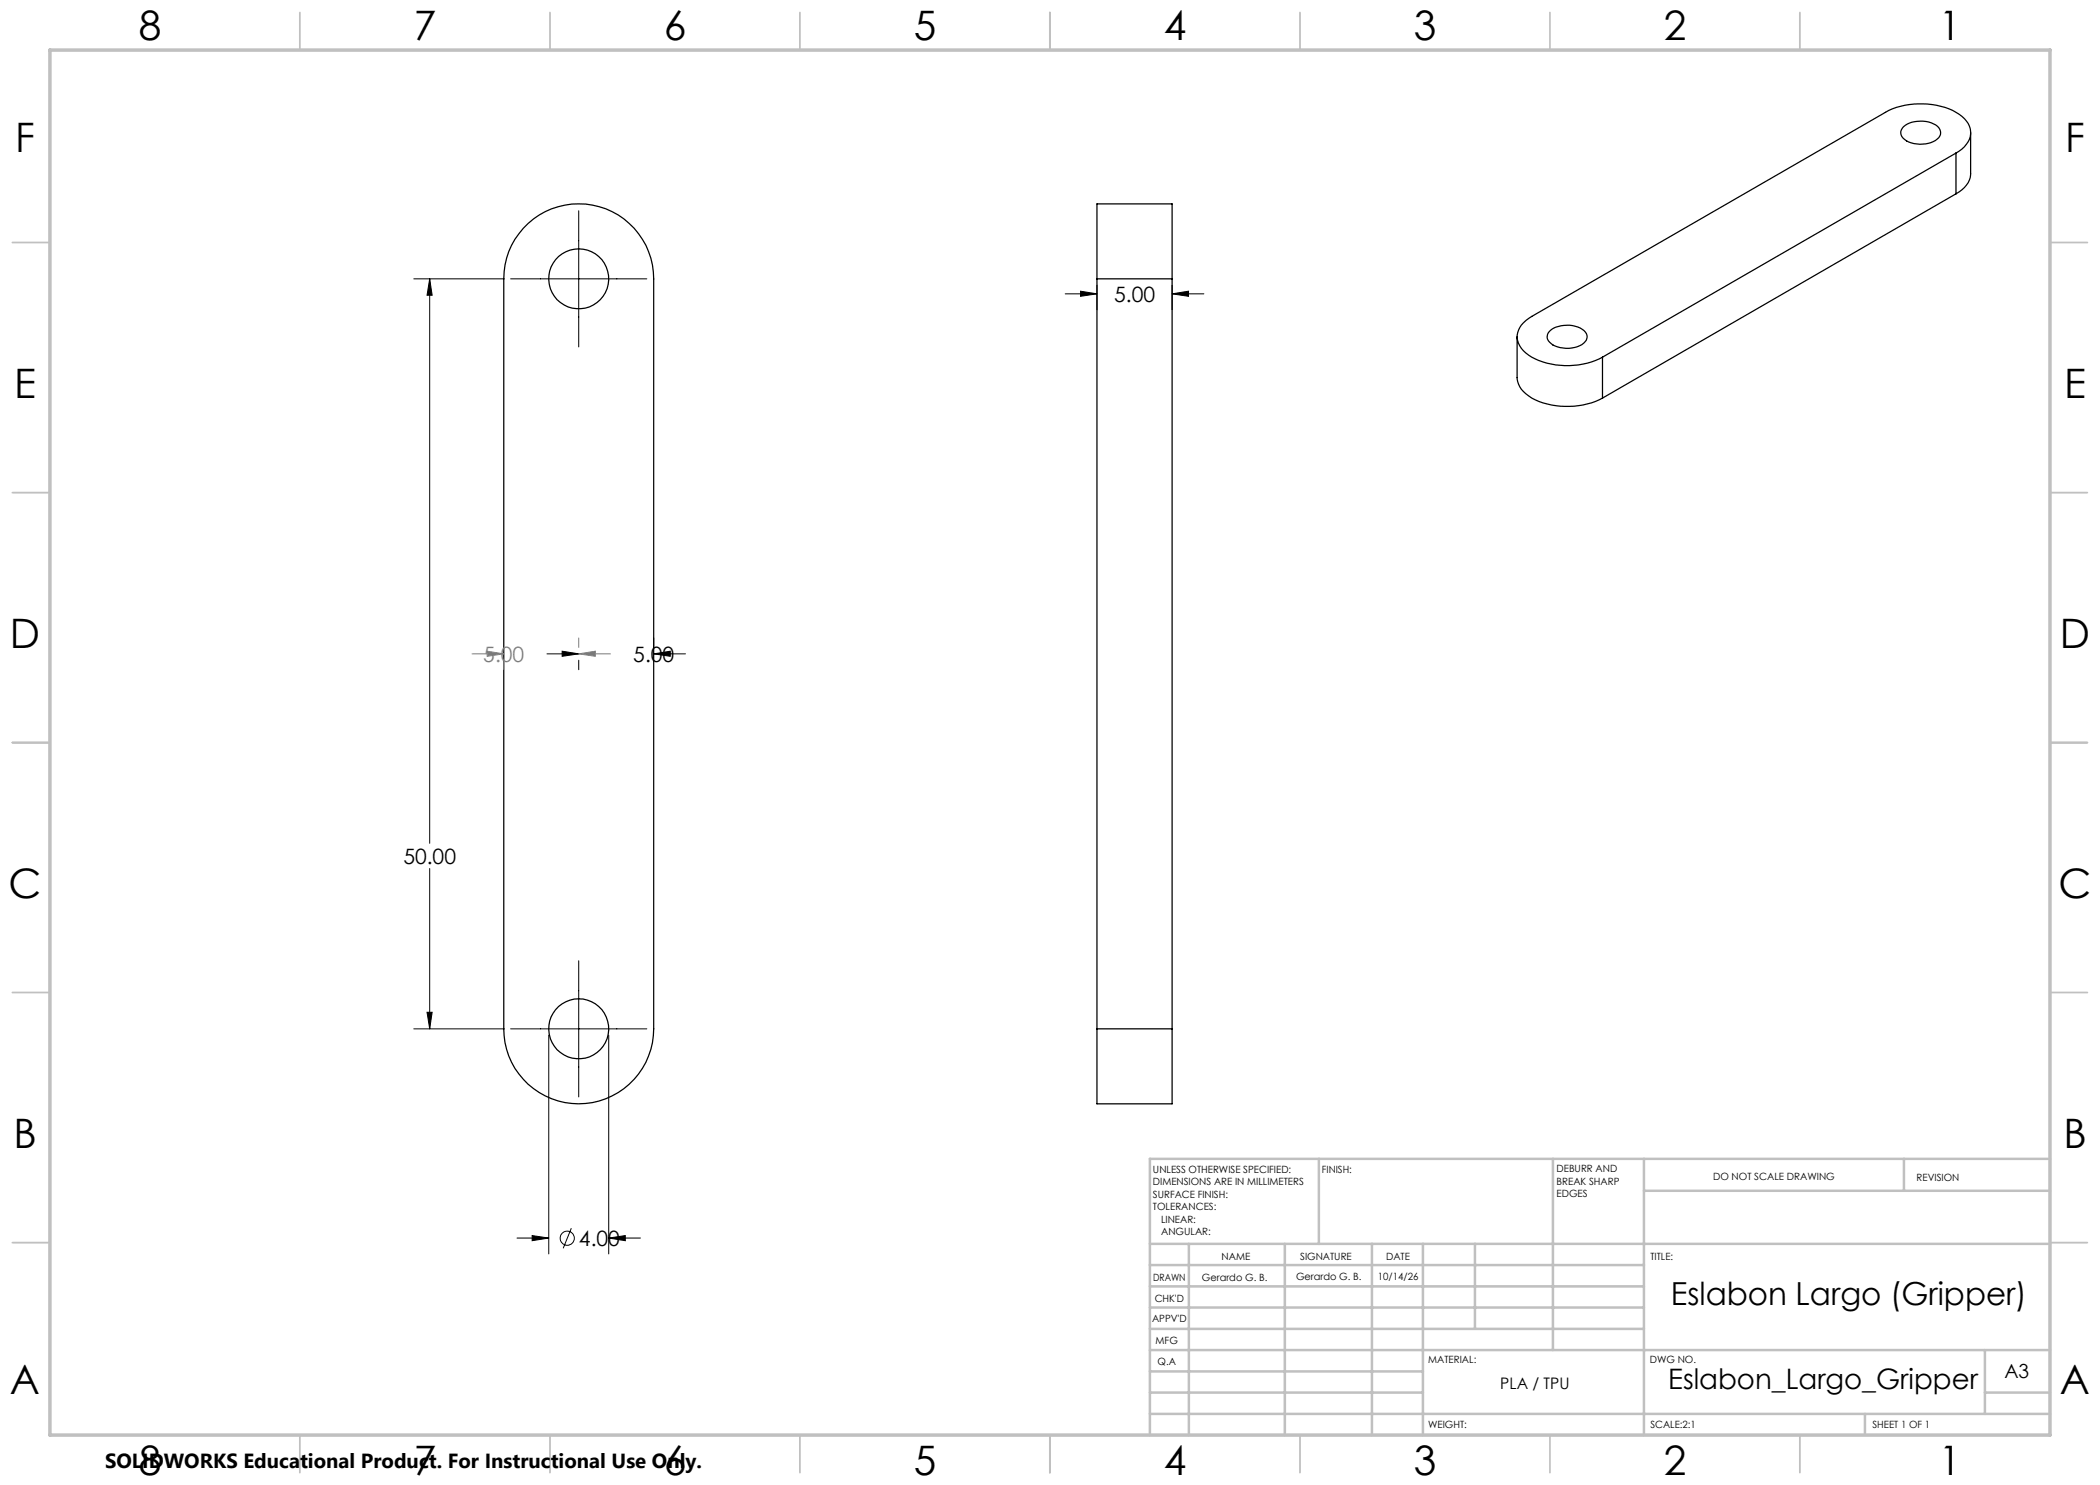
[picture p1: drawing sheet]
<svg xmlns="http://www.w3.org/2000/svg" width="420mm" height="297mm" viewBox="0 0 420 297" stroke-linecap="round" stroke-linejoin="round" font-family="sans-serif">
<g fill="none" stroke="#000" stroke-width=".25">
<path d="M380.7 25.4a5.9 5.9 0 0 1 6.8-.1 1.66 1.66 0 0 1-.4 2.8 5.8 5.8 0 0 1-6.5-.5 1.53 1.53 0 0 1 .1-2.2zM391.2 30.6a4.4 4.4 0 0 0 2.7-5.4 8.4 8.4 0 0 0-6.6-4.1 15.4 15.4 0 0 0-10.2 1.4l-70.7 40.8a4.9 4.9 0 0 0-3 4.3 6 6 0 0 0 4.4 4.5 15.8 15.8 0 0 0 12.7-.7M391.2 30.6l-70.7 40.8M391.2 30.6v8.2M391.2 38.8l-70.7 40.8M394.1 26.5v8.2a4.7 4.7 0 0 1-2.9 4.1M105.6 44.7a15 15 0 0 1 16.2-2.7 15 15 0 0 1 8.9 13.8v150a15 15 0 0 1-15 15 15 15 0 0 1-14.9-15v-150a14.8 14.8 0 0 1 4.8-11.1zM219.4 55.8v-15h15v15M219.4 55.8h15M219.4 55.8v150M234.4 55.8v150M303.4 67.3v8.2a4.9 4.9 0 0 0 3 4.1 15.9 15.9 0 0 0 14.1 0"/>
<path d="M310 66.2a5.7 5.7 0 0 1 7.1 .2 1.66 1.66 0 0 1-.7 2.5 5.8 5.8 0 0 1-6.5-.5 1.46 1.46 0 0 1 .1-2.2zM320.5 71.4v8.2M219.4 205.8v15h15v-15M219.4 205.8h15"/>
<circle cx="115.7" cy="55.8" r="6"/>
<circle cx="115.7" cy="205.8" r="6"/>
</g>
<g fill="none" stroke="#000" stroke-width=".2">
<path d="M82.8 55.8h18.1M85.9 55.8l.5 3.3h-1zM85.9 55.8v112.9M109.4 130.8h6.3M112.4 130.2l3.3 .6-3.3 .5zM115.7 132v1.9M130.7 130.8l3.4-.6v1.1zM130.7 127.6v1.9M130.7 130.8h6.4M85.9 173.7v32.1M82.8 205.8h18.1M85.4 202.5h1l-.5 3.3z"/>
<path d="M109.7 207v43.8M121.7 207v43.8M103.4 247.6h6.3M106.4 247.1l3.3 .5-3.3 .5zM114.3 245.6l-1.7 4.1M121.7 247.6l3.4-.5v1zM121.7 247.6h6.4"/>
<circle cx="113.4" cy="247.6" r="1.42"/>
</g>
<g fill="none" stroke="#c0c0c0" stroke-width=".35">
<path d="M60 2.5v7.5M110 2.5v7.5M160 2.5v7.5M210 2.5v7.5M260 2.5v7.5M310 2.5v7.5M360 2.5v7.5M2.5 48.5h7.5M410 48.5h7.5M2.5 98.5h7.5M410 98.5h7.5M2.5 148.5h7.5"/>
<path d="M410 148.5h7.5M2.5 198.5h7.5M410 198.5h7.5M2.5 248.5h7.5M410 248.5h7.5M60 287v7.5M110 287v7.5M160 287v7.5M210 287v7.5M260 287v7.5M310 287v7.5M360 287v7.5"/>
</g>
<g fill="none" stroke="#c0c0c0" stroke-width=".5">
<path d="M263.8 231.8v17M310.6 231.8v38.2M328.8 231.8v55.2M328.8 238.2h81.2M380.8 231.8v6.4M410 231.8h-180v55.2M230 248.8h180M230 257.3h98.8M230 253h98.8M237.8 248.8v38.2M257 248.8v38.2M274.4 248.8v38.2"/>
<path d="M284.6 248.8v38.2M295 248.8v17M230 265.8h98.8M230 261.5h98.8M230 278.5h54.6M230 274.3h54.6M230 270h180M397 278.5h13M397 270v12.8M230 282.8h180M373 282.8v4.2"/>
</g>
<path d="M10 10h400v277h-400z" fill="none" stroke="#c0c0c0" stroke-width=".7"/>
<path d="M85.9 55.8l.5 3.3h-1zM112.4 130.2l3.3 .6-3.3 .5zM130.7 130.8l3.4-.6v1.1zM85.4 202.5h1l-.5 3.3zM106.4 247.1l3.3 .5-3.3 .5zM121.7 247.6l3.4-.5v1z" fill="#000"/>
<path d="M94.4 130.8h6.4M97.4 130.2l3.4 .6-3.4 .5zM100.8 132v1.9M115.7 127.6v1.9M115.7 130.8h6.4" fill="none" stroke="#808080" stroke-width=".2"/>
<path d="M97.4 130.2l3.4 .6-3.4 .5z" fill="#808080"/>
<path d="M115.7 130.8l3.4-.6v1.1z" fill="none" stroke="#808080" stroke-width=".2"/>
<path d="M115.7 130.8l3.4-.6v1.1z" fill="#808080"/>
<path d="M102.1 55.8h27.3M115.7 42.2v27.2M213 58.8h6.4M216.1 58.2l3.3 .6-3.3 .5zM219.4 57v4.9M234.4 58.8l3.3-.6v1.1zM234.4 57v4.9M234.4 58.8h6.4M115.7 192.2v27.2M102.1 205.8h27.3" fill="none" stroke="#000" stroke-width=".2"/>
<path d="M216.1 58.2l3.3 .6-3.3 .5zM234.4 58.8l3.3-.6v1.1z" fill="#000"/>
<g font-size="8.1">
<text x="27.7" y="8">8</text>
<text x="82.7" y="8">7</text>
<text x="132.7" y="8">6</text>
<text x="182.7" y="8">5</text>
<text x="232.7" y="8">4</text>
<text x="282.7" y="8">3</text>
<text x="332.7" y="8">2</text>
<text x="387.7" y="8">1</text>
<text x="3" y="30.4">F</text>
<text x="413" y="30.4">F</text>
<text x="2.8" y="79.6">E</text>
<text x="412.8" y="79.6">E</text>
<text x="2" y="129.6">D</text>
<text x="412" y="129.6">D</text>
<text x="1.7" y="179.6">C</text>
<text x="411.7" y="179.6">C</text>
<text x="2.7" y="229.6">B</text>
<text x="412.7" y="229.6">B</text>
<text x="2" y="278.9">A</text>
<text x="412" y="278.9">A</text>
<text x="27.7" y="295">8</text>
<text x="82.7" y="295">7</text>
<text x="132.7" y="295">6</text>
<text x="182.7" y="295">5</text>
<text x="232.7" y="295">4</text>
<text x="282.7" y="295">3</text>
<text x="332.7" y="295">2</text>
<text x="387.7" y="295">1</text>
</g>
<text font-size="6.3" x="334.2" y="261">Eslabon Largo (Gripper)</text>
<text font-size="5.6" x="333.6" y="277.9">Eslabon_Largo_Gripper</text>
<g font-size="4.2">
<text x="222.8" y="60.3">5.00</text>
<text x="126.7" y="132.3">5.00</text>
<text x="80.7" y="172.8">50.00</text>
<text x="115.8" y="249.2">4.00</text>
</g>
<text font-size="4.2" fill="#808080" x="96.7" y="132.3">5.00</text>
<text font-size="4.1" x="21" y="293.7">SOLIDWORKS Educational Product. For Instructional Use Only.</text>
<text font-size="3.9" x="400.9" y="275.5">A3</text>
<text font-size="3.2" x="300.1" y="277.9">PLA / TPU</text>
<g font-size="2">
<text x="230.6" y="234.6">UNLESS OTHERWISE SPECIFIED:</text>
<text x="230.6" y="237.1">DIMENSIONS ARE IN MILLIMETERS</text>
<text x="230.6" y="239.6">SURFACE FINISH:</text>
<text x="264.4" y="234.6">FINISH:</text>
<text x="311.3" y="234.5">DEBURR AND</text>
<text x="311.3" y="237">BREAK SHARP</text>
<text x="311.3" y="239.5">EDGES</text>
<text x="342.6" y="236">DO NOT SCALE DRAWING</text>
<text x="383.3" y="236.2">REVISION</text>
<text x="230.6" y="242.1">TOLERANCES:</text>
<text x="232.2" y="244.6">LINEAR:</text>
<text x="232.2" y="247.1">ANGULAR:</text>
<text x="244.3" y="252">NAME</text>
<text x="260" y="251.9">SIGNATURE</text>
<text x="277.2" y="251.9">DATE</text>
<text x="330.1" y="251.9">TITLE:</text>
<text x="230.6" y="256.1">DRAWN</text>
<text x="240.4" y="256.1">Gerardo G. B.</text>
<text x="259.2" y="255.9">Gerardo G. B.</text>
<text x="275.6" y="255.9">10/14/26</text>
<text x="230.9" y="260.3">CHK'D</text>
<text x="230.4" y="264.4">APPV'D</text>
<text x="231.1" y="268.8">MFG</text>
<text x="231.5" y="273">Q.A</text>
<text x="285.6" y="272.5">MATERIAL:</text>
<text x="330" y="272.5">DWG NO.</text>
<text x="285.6" y="285.5">WEIGHT:</text>
<text x="330.1" y="285.6">SCALE:2:1</text>
<text x="374.5" y="285.6">SHEET 1 OF 1</text>
</g>
</svg>
